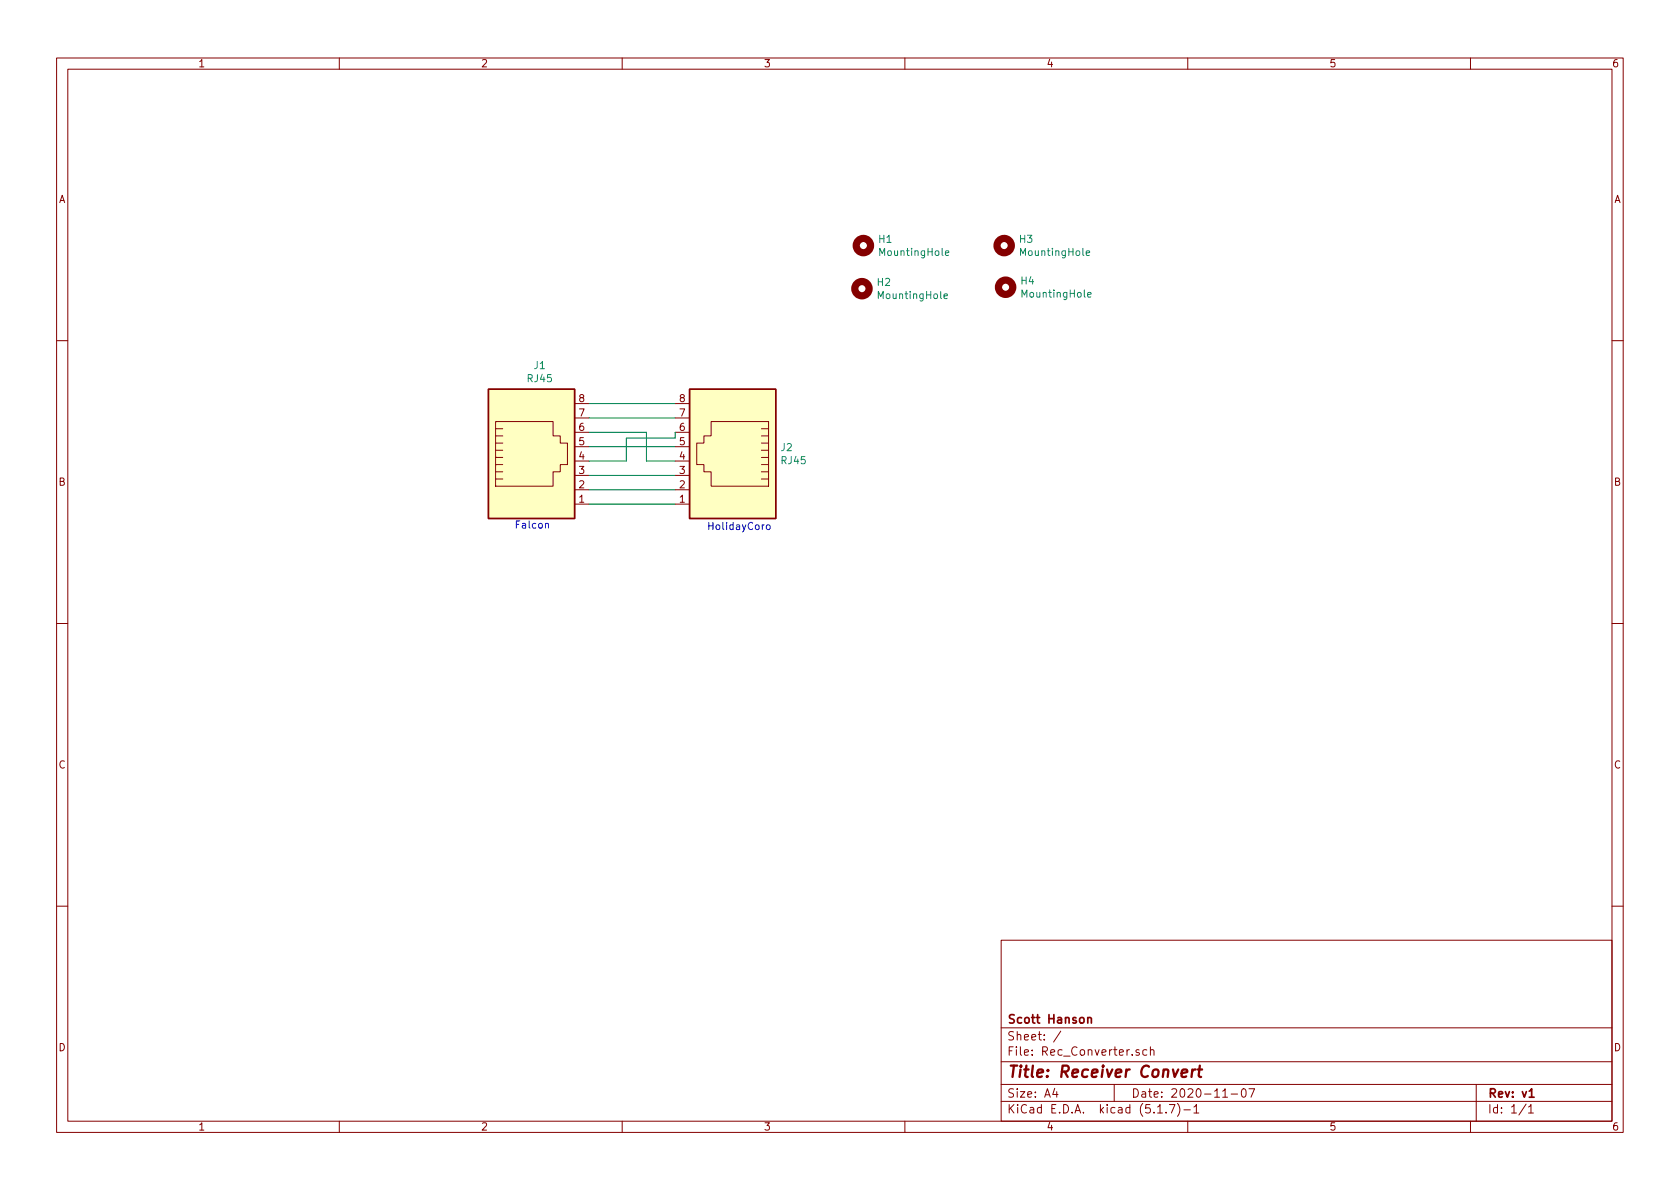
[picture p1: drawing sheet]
EESchema Schematic File Version 4
EELAYER 30 0
EELAYER END
$Descr A4 11693 8268
encoding utf-8
Sheet 1 1
Title "Receiver Convert"
Date "2020-11-07"
Rev "v1"
Comp "Scott Hanson"
Comment1 ""
Comment2 ""
Comment3 ""
Comment4 ""
$EndDescr
$Comp
L Connector:RJ45 J1
U 1 1
P 3700 3200
F 0 "J1" H 3757 3867 50  0000 C CNN
F 1 "RJ45" H 3757 3776 50  0000 C CNN
F 2 "Connector_RJ:RJ45_Amphenol_54602-x08_Horizontal" V 3700 3225 50  0001 C CNN
F 3 "~" V 3700 3225 50  0001 C CNN
F 4 "AE10392-ND" H 3700 3200 50  0001 C CNN "Digi-Key_PN"
F 5 "A-2014-2-4-R" H 3700 3200 50  0001 C CNN "MPN"
	1    3700 3200
	1    0    0    -1  
$EndComp
$Comp
L Connector:RJ45 J2
U 1 1
P 5100 3200
F 0 "J2" H 4770 3296 50  0000 R CNN
F 1 "RJ45" H 4770 3205 50  0000 R CNN
F 2 "Connector_RJ:RJ45_Amphenol_54602-x08_Horizontal" V 5100 3225 50  0001 C CNN
F 3 "~" V 5100 3225 50  0001 C CNN
F 4 "AE10392-ND" H 5100 3200 50  0001 C CNN "Digi-Key_PN"
F 5 "A-2014-2-4-R" H 5100 3200 50  0001 C CNN "MPN"
	1    5100 3200
	-1   0    0    -1  
$EndComp
Wire Wire Line
	4100 3500 4700 3500
Wire Wire Line
	4700 3400 4100 3400
Wire Wire Line
	4100 2800 4700 2800
Wire Wire Line
	4700 2900 4100 2900
Text Notes 4920 3690 0    50   ~ 0
HolidayCoro
Text Notes 3580 3680 0    50   ~ 0
Falcon
Wire Wire Line
	4100 3300 4700 3300
Wire Wire Line
	4100 3000 4500 3000
Wire Wire Line
	4500 3000 4500 3200
Wire Wire Line
	4500 3200 4700 3200
Wire Wire Line
	4100 3200 4360 3200
Wire Wire Line
	4700 3100 4100 3100
$Comp
L Mechanical:MountingHole H2
U 1 1
P 6000 2000
F 0 "H2" H 6100 2046 50  0000 L CNN
F 1 "MountingHole" H 6100 1955 50  0000 L CNN
F 2 "MountingHole:MountingHole_3.5mm" H 6000 2000 50  0001 C CNN
F 3 "~" H 6000 2000 50  0001 C CNN
	1    6000 2000
	1    0    0    -1  
$EndComp
$Comp
L Mechanical:MountingHole H4
U 1 1
P 7000 1990
F 0 "H4" H 7100 2036 50  0000 L CNN
F 1 "MountingHole" H 7100 1945 50  0000 L CNN
F 2 "MountingHole:MountingHole_3.5mm" H 7000 1990 50  0001 C CNN
F 3 "~" H 7000 1990 50  0001 C CNN
	1    7000 1990
	1    0    0    -1  
$EndComp
$Comp
L Mechanical:MountingHole H1
U 1 1
P 6010 1700
F 0 "H1" H 6110 1746 50  0000 L CNN
F 1 "MountingHole" H 6110 1655 50  0000 L CNN
F 2 "MountingHole:MountingHole_3.5mm" H 6010 1700 50  0001 C CNN
F 3 "~" H 6010 1700 50  0001 C CNN
	1    6010 1700
	1    0    0    -1  
$EndComp
$Comp
L Mechanical:MountingHole H3
U 1 1
P 6990 1700
F 0 "H3" H 7090 1746 50  0000 L CNN
F 1 "MountingHole" H 7090 1655 50  0000 L CNN
F 2 "MountingHole:MountingHole_3.5mm" H 6990 1700 50  0001 C CNN
F 3 "~" H 6990 1700 50  0001 C CNN
	1    6990 1700
	1    0    0    -1  
$EndComp
Wire Wire Line
	4700 3040 4700 3000
Wire Wire Line
	4360 3200 4360 3040
Wire Wire Line
	4360 3040 4700 3040
$EndSCHEMATC
